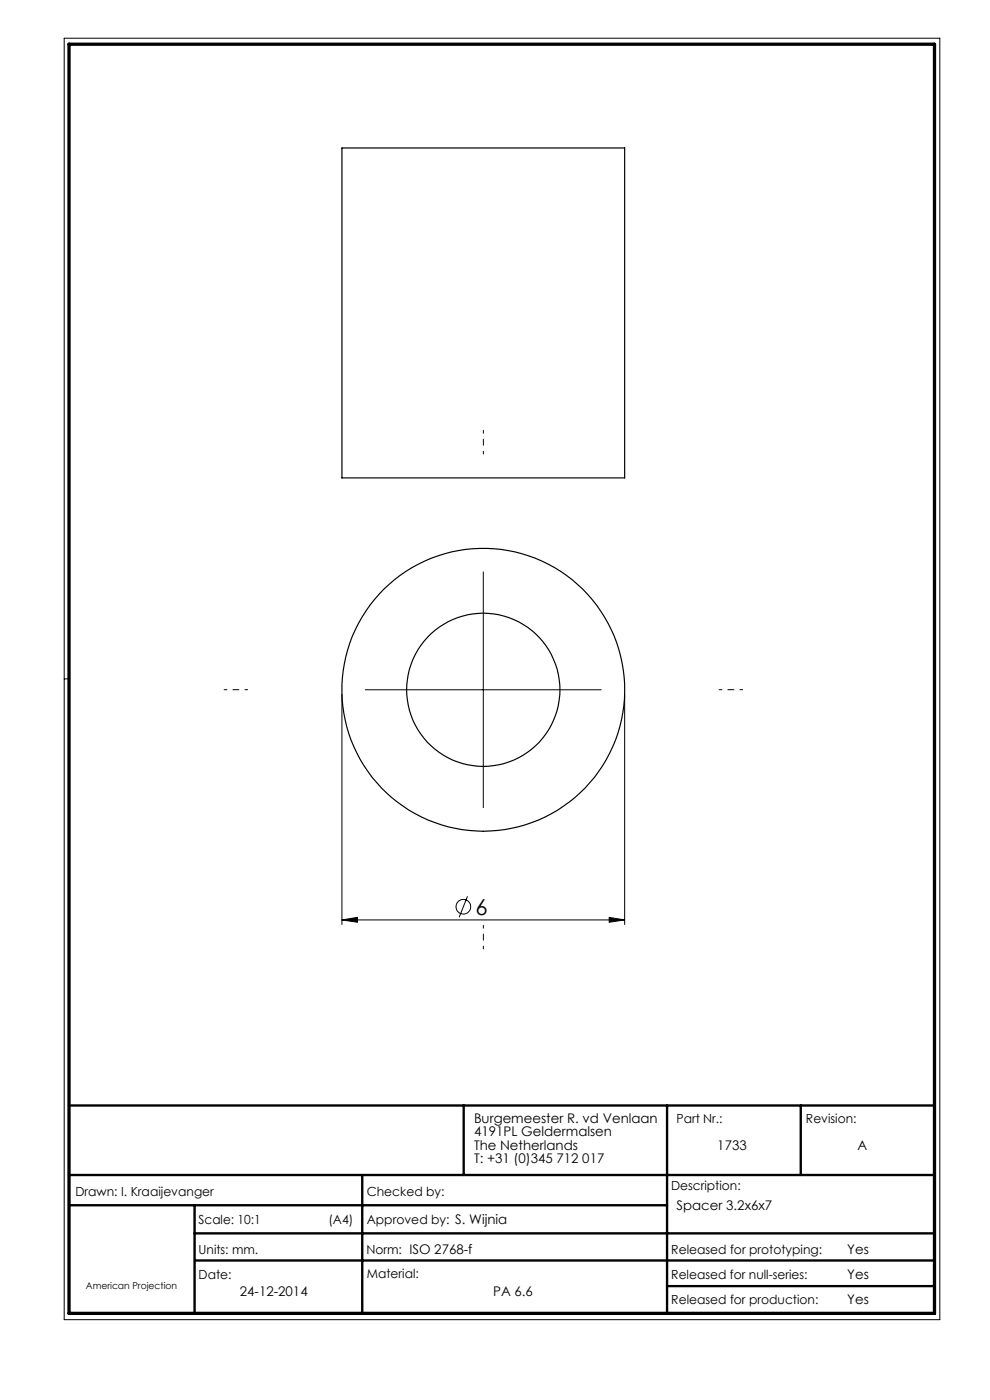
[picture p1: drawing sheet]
<svg xmlns="http://www.w3.org/2000/svg" width="210mm" height="297mm" viewBox="0 0 210 297" stroke-linecap="round" stroke-linejoin="round" font-family="sans-serif">
<g fill="none" stroke="#000" stroke-width=".21">
<path d="M13.6 8.1h185.8v271.9h-185.8zM102.5 121.3v50M14.6 144h-1M72.5 147.3v48.8M77.5 146.3h50M132.5 147.3v48.8M72.5 195.2l3.3-.6v1zM72.5 195.2h60M99.2 190.1l-1.8 4.5M129.2 194.6l3.3 .6-3.3 .4z"/>
<circle cx="98.3" cy="192.4" r="1.55"/>
</g>
<path d="M14.6 234.5h183.6M98.4 234.5v14.8M141.5 234.5v44.1M169.9 234.5v14.8M14.6 249.3h183.6M14.6 255.7h126.9M41.3 255.7v22.9M76.8 249.3v29.3M41.3 261.7h156.9M41.4 267.4h156.8M141.5 272.8h56.7" fill="none" stroke="#000" stroke-width=".5"/>
<path d="M14.6 9.4h183.6v269.2h-183.6z" fill="none" stroke="#000" stroke-width=".7"/>
<path d="M102.5 96.3v-5M52.5 146.3h-5M152.5 146.3h5M102.5 196.3v5" fill="none" stroke="#000" stroke-width=".21" stroke-dasharray="15.2 1.3 1.3 1.3" stroke-dashoffset="14.6"/>
<path d="M72.5 195.2l3.3-.6v1zM129.2 194.6l3.3 .6-3.3 .4z" fill="#000"/>
<g fill="none" stroke="#000" stroke-width=".25">
<path d="M72.5 31.4h60v70h-60z"/>
<circle cx="102.5" cy="146.3" r="16.3"/>
<circle cx="102.5" cy="146.4" r="30"/>
</g>
<text font-size="4.7" x="100.9" y="194.1">6</text>
<g font-size="2.8">
<text x="100.5" y="238.2">Burgemeester R. vd Venlaan</text>
<text x="100.5" y="241.1">4191PL Geldermalsen</text>
<text x="100.5" y="243.9">The Netherlands</text>
<text x="152.2" y="243.9">1733</text>
<text x="181.9" y="243.9">A</text>
<text x="100.5" y="246.7">T: +31 (0)345 712 017</text>
<text x="143.5" y="256.7">Spacer 3.2x6x7</text>
<text x="179.7" y="266">Yes</text>
<text x="50.9" y="275">24-12-2014</text>
<text x="104.6" y="275">PA 6.6</text>
<text x="179.7" y="271.4">Yes</text>
<text x="179.7" y="276.6">Yes</text>
</g>
<g font-size="2.7">
<text x="143.5" y="238.2">Part Nr.:</text>
<text x="171" y="238.2">Revision:</text>
<text x="16" y="253.7">Drawn: I. Kraaijevanger</text>
<text x="77.8" y="253.7">Checked by:</text>
<text x="142.4" y="252.5">Description:</text>
<text x="42.1" y="259.7">Scale: 10:1</text>
<text x="69.7" y="259.7">(A4)</text>
<text x="77.8" y="259.7">Approved by: S. Wijnia</text>
<text x="42.1" y="266">Units: mm.</text>
<text x="77.7" y="266">Norm: ISO 2768-f</text>
<text x="142.4" y="266">Released for prototyping:</text>
<text x="42.1" y="271.3">Date:</text>
<text x="77.8" y="271">Material:</text>
<text x="142.4" y="271.3">Released for null-series:</text>
<text x="142.4" y="276.6">Released for production:</text>
</g>
<text font-size="2" x="18.2" y="273.4">American Projection</text>
</svg>
